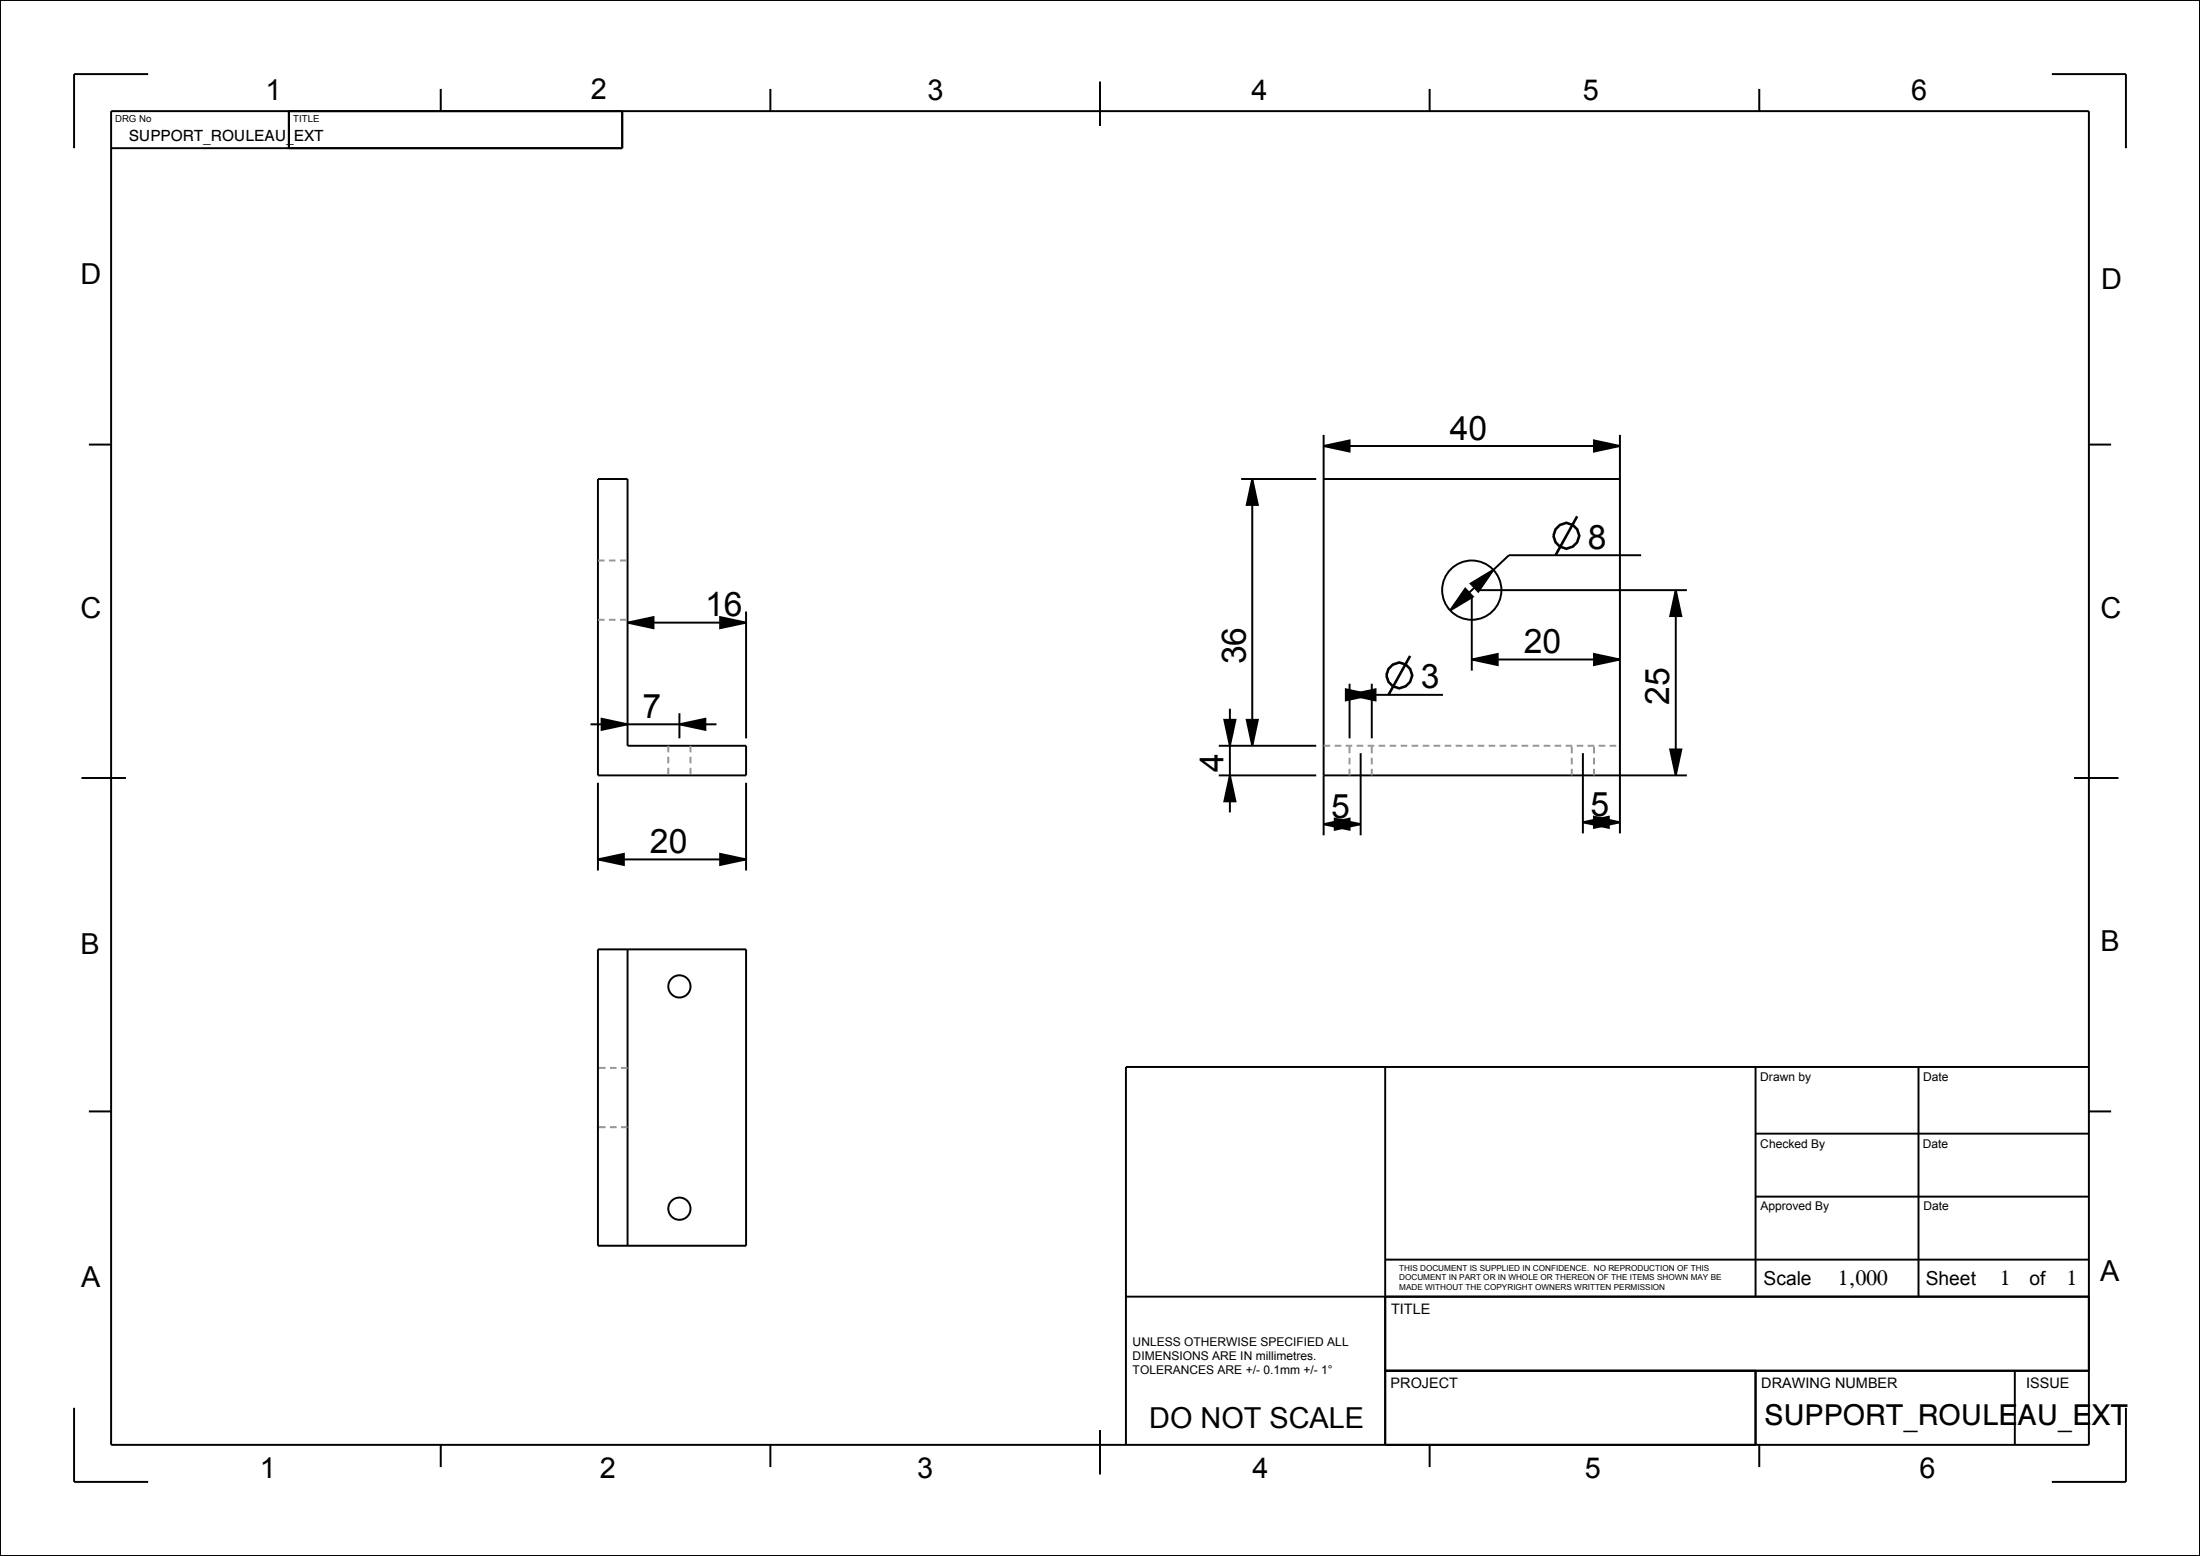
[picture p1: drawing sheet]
<svg xmlns="http://www.w3.org/2000/svg" width="297mm" height="210mm" viewBox="0 0 297 210" stroke-linecap="round" stroke-linejoin="round" font-family="sans-serif">
<g fill="#000">
<path d="M169.1 64.6l.7 3.5h-1.5zM178.7 60.2l3.5-.8v1.5zM198.5 78.8l3.1-1.9-2 3zM215.2 59.4l3.5 .8-3.5 .7zM226.2 79.6l.8 3.5h-1.5zM84.7 84l3.5-.7v1.5zM81.2 97l3.5 .8-3.5 .7zM91.7 97.8l3.5-.8v1.5zM97.2 83.3l3.5 .7-3.5 .8zM182.2 93.8l3.5-.8v1.5zM181.7 93l3.5 .8-3.5 .7zM197.8 79.4l1 1.1-3 1.9z"/>
<path d="M198.7 89l3.5-.7v1.5zM215.2 88.3l3.5 .7-3.5 .8zM80.7 116l3.5-.8v1.5zM97.2 115.2l3.5 .8-3.5 .7zM166 104.6l.8 3.5h-1.5zM165.3 97.1h1.5l-.8 3.5zM168.3 97.1h1.5l-.7 3.5zM178.7 111.2l3.5-.7v1.5zM180.2 110.5l3.5 .7-3.5 .8zM213.7 111l3.5-.8v1.5zM215.2 110.2l3.5 .8-3.5 .7zM225.5 101.1h1.5l-.8 3.5z"/>
</g>
<g fill="none" stroke="#000" stroke-width=".26">
<path d="M0 0h297v210h-297zM15 15h267v180h-267zM20 10h-10v10M39 15v5M59.5 12v3M84 15v5h-69M104 12v3M148.5 11v6M193 12v3M237.5 12v3M277 10h10v10M178.7 58.7v54"/>
<path d="M215.2 59.4l3.5 .8-3.5 .7zM218.7 58.7v53.8M12 60h3M80.7 64.6h4v36h16v4h-20zM167.6 64.6h10.1M169.1 64.6l.7 3.5h-1.5zM169.1 64.6v36M178.7 60.2l3.5-.8v1.5zM178.7 64.6h40M178.7 60.2h40M197.8 79.4l1 1.1-3 1.9zM198.5 78.8l3.1-1.9-2 3z"/>
<path d="M199.7 79.6h28M221.5 74.9h-17.8l-7.9 7.5M226.2 79.6l.8 3.5h-1.5zM226.2 79.6v25M282 60h3M79.7 97.8h17M81.2 97l3.5 .8-3.5 .7zM84.7 84l3.5-.7v1.5zM84.7 84h16M91.7 97.8l3.5-.8v1.5zM91.7 96.3v3.3M97.2 83.3l3.5 .7-3.5 .8z"/>
<path d="M100.7 82.5v17.1M165.3 97.1h1.5l-.8 3.5zM166 95.6v14M168.3 97.1h1.5l-.7 3.5zM181.7 93l3.5 .8-3.5 .7zM182.2 93.8l3.5-.8v1.5zM182.2 92.3v7.3M182.2 93.8h12.6M185.2 92.3v7.3M198.7 89l3.5-.7v1.5zM198.7 89h20M198.7 80.6v9.9"/>
<path d="M215.2 88.3l3.5 .7-3.5 .8zM11 105h6M80.7 116l3.5-.8v1.5zM80.7 116h20M80.7 105.6v11.9M97.2 115.2l3.5 .8-3.5 .7zM100.7 105.6v11.9M164.5 104.6h13.2M164.5 100.6h13.2M166 104.6l.8 3.5h-1.5zM178.7 111.2l3.5-.7v1.5zM178.7 104.6h49"/>
<path d="M178.7 111.2h5M180.2 110.5l3.5 .7-3.5 .8zM183.7 101.6v11.1M213.7 111l3.5-.8v1.5zM213.7 111h5M213.7 101.6v10.9M215.2 110.2l3.5 .8-3.5 .7zM225.5 101.1h1.5l-.8 3.5zM280 105h6M80.7 128.1h20v40h-20zM84.7 128.1v40M12 150h3"/>
<path d="M187 144v51M237 144v31M237 153h45M259 144v31M282 144h-130v51M282 150h3M152 175h130M187 170h95M237 161.5h45M10 190v10h10M59.5 195v3M104 195v3"/>
<path d="M148.5 193v6M193 195v3M237 185v10M237.5 195v3M272 185v10M282 185h-95M287 190v10h-10"/>
<circle cx="198.7" cy="79.6" r="4"/>
<circle cx="91.7" cy="133.1" r="1.5"/>
<circle cx="91.7" cy="163.1" r="1.5"/>
</g>
<g fill="none" stroke="#000" stroke-width=".35">
<path d="M212.9 69.7l-2.9 5.2M190.4 88.5l-3 5.3"/>
<circle cx="211.4" cy="72.3" r="1.72"/>
<circle cx="188.9" cy="91.2" r="1.72"/>
</g>
<path d="M80.7 75.6h4M80.7 83.6h4M90.2 100.6v4M93.2 100.6v4M178.7 100.6h40M182.2 104.6v-4M185.2 104.6v-4M212.2 104.6v-4M215.2 104.6v-4M84.7 152.1h-4M84.7 144.1h-4" fill="none" stroke="#96948a" stroke-width=".26" stroke-dasharray=".9 .6" stroke-linecap="butt"/>
<g font-size="4.5">
<text x="195.7" y="59.3">40</text>
<text x="214.4" y="74.1">8</text>
<text x="95.2" y="83.2">16</text>
<text x="168.2" y="89.7" transform="rotate(-90 168.2 89.7)">36</text>
<text x="205.7" y="88.1">20</text>
<text x="191.8" y="92.9">3</text>
<text x="225.4" y="95.1" transform="rotate(-90 225.4 95.1)">25</text>
<text x="86.7" y="96.9">7</text>
<text x="165.2" y="104.1" transform="rotate(-90 165.2 104.1)">4</text>
<text x="179.7" y="110.4">5</text>
<text x="214.7" y="110.1">5</text>
<text x="87.7" y="115.1">20</text>
</g>
<g font-size="3.9">
<text x="35.8" y="13.4">1</text>
<text x="79.8" y="13.4">2</text>
<text x="125.2" y="13.5">3</text>
<text x="169" y="13.4">4</text>
<text x="213.7" y="13.4">5</text>
<text x="258" y="13.4">6</text>
<text x="10.9" y="38.4">D</text>
<text x="283.7" y="39">D</text>
<text x="10.9" y="83.4">C</text>
<text x="283.6" y="83.4">C</text>
<text x="10.9" y="128.7">B</text>
<text x="283.6" y="128.4">B</text>
<text x="11" y="173.6">A</text>
<text x="283.5" y="172.8">A</text>
<text x="155.1" y="192.7">DO NOT SCALE</text>
<text x="238.2" y="192.3">SUPPORT_ROULEAU_EXT</text>
<text x="35.1" y="199.5">1</text>
<text x="81" y="199.5">2</text>
<text x="123.8" y="199.5">3</text>
<text x="169.1" y="199.5">4</text>
<text x="213.9" y="199.5">5</text>
<text x="259.1" y="199.5">6</text>
</g>
<g font-size="2.9">
<text x="248.1" y="173.4">1,000</text>
<text x="270" y="173.4">1</text>
<text x="279" y="173.4">1</text>
</g>
<g font-size="2.6">
<text x="238.1" y="173.4">Scale</text>
<text x="260" y="173.4">Sheet</text>
<text x="274" y="173.4">of</text>
</g>
<text font-size="2.1" x="17.4" y="19">SUPPORT_ROULEAU_EXT</text>
<g font-size="2">
<text x="187.8" y="177.3">TITLE</text>
<text x="187.7" y="187.3">PROJECT</text>
<text x="237.8" y="187.3">DRAWING NUMBER</text>
<text x="273.5" y="187.3">ISSUE</text>
</g>
<g font-size="1.6">
<text x="237.6" y="145.9">Drawn by</text>
<text x="259.6" y="145.9">Date</text>
<text x="237.6" y="154.9">Checked By</text>
<text x="259.6" y="154.9">Date</text>
<text x="237.7" y="163.4">Approved By</text>
<text x="259.7" y="163.4">Date</text>
<text x="152.9" y="181.6">UNLESS OTHERWISE SPECIFIED ALL</text>
<text x="152.9" y="183.5">DIMENSIONS ARE IN millimetres.</text>
<text x="152.9" y="185.4">TOLERANCES ARE +/- 0.1mm +/- 1°</text>
</g>
<g font-size="1.3">
<text x="15.5" y="16.5">DRG No</text>
<text x="39.6" y="16.5">TITLE</text>
</g>
<g font-size="1.1">
<text x="188.9" y="171.5">THIS DOCUMENT IS SUPPLIED IN CONFIDENCE. NO REPRODUCTION OF THIS</text>
<text x="188.9" y="172.8">DOCUMENT IN PART OR IN WHOLE OR THEREON OF THE ITEMS SHOWN MAY BE</text>
<text x="188.9" y="174.1">MADE WITHOUT THE COPYRIGHT OWNERS WRITTEN PERMISSION</text>
</g>
</svg>
